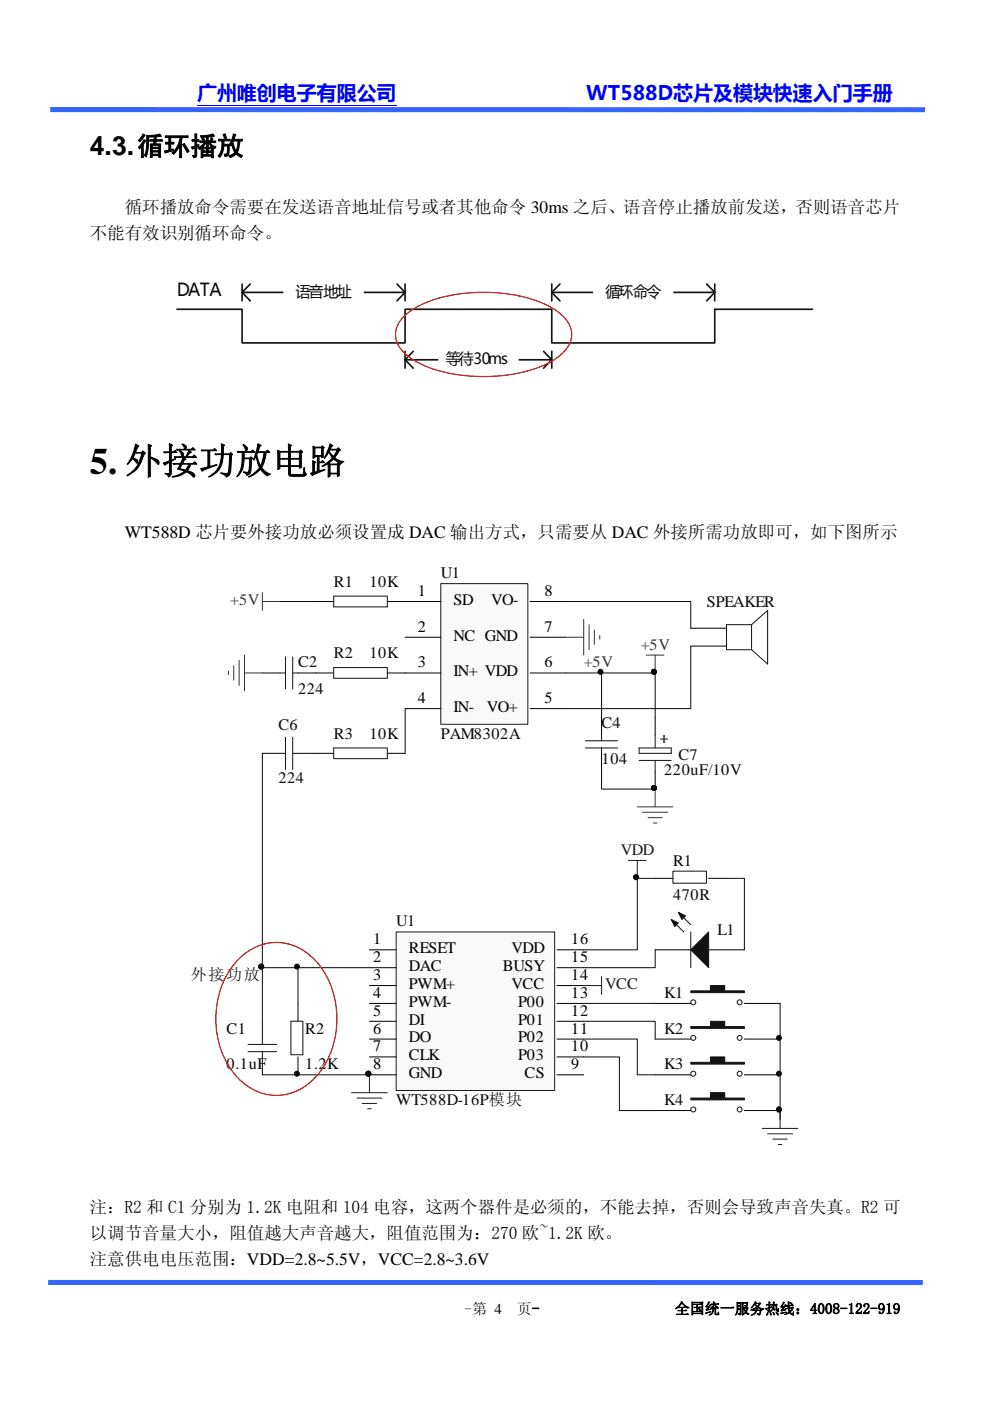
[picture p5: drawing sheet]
<svg xmlns="http://www.w3.org/2000/svg" width="210mm" height="297mm" viewBox="0 0 210 297" stroke-linecap="round" stroke-linejoin="round" font-family="sans-serif">
<path d="M41.8 22.3h42.3" fill="none" stroke="#00f" stroke-width=".21"/>
<path d="M10.7 23.2l185.5 .1M10.2 271.9h185.5" fill="none" stroke="#36f" stroke-width="1.1" stroke-linecap="butt"/>
<g fill="none" stroke="#121212" stroke-width=".35">
<path d="M37.5 65.6h13.9v7.1h34.5v-7.1h31.1v7.1h34.6v-7.1h20.7M51.4 60.2v3.6M51.4 62h8.6M53.1 60.2l-1.7 1.8 1.7 1.8M77.3 62h8.6M84.2 60.2l1.7 1.8-1.7 1.8M85.9 60.2v3.6M85.9 74.5v3.6M85.9 76.3h6.9M87.7 74.5l-1.8 1.8 1.8 1.8M110.1 76.3h6.9M115.3 74.5l1.7 1.8-1.7 1.8"/>
<path d="M117 62h8.7M117 60.2v3.6M117 74.5v3.6M118.8 60.2l-1.8 1.8 1.8 1.8M143 62h8.6M149.9 60.2l1.7 1.8-1.7 1.8M151.6 60.2v3.6"/>
</g>
<path d="M93.5 123.7h18.5v29.9h-18.5z" fill-rule="evenodd" fill="#f9f9f9" stroke="#1b1b1b" stroke-width=".21"/>
<g fill="none" stroke="#000" stroke-width=".21">
<path d="M67 127.5h3.8M82.1 127.5h11.4M85.9 135.1h7.6M112.4 127.5h7.6M112.4 135.1h7.6M146.5 133.2h7.6M146.5 137h7.6M55.6 142.7h3.8M55.6 159.7h3.8M63.2 142.7h7.6M63.2 159.7h7.6M82.1 142.7h11.4"/>
<path d="M82.1 159.7h3.8M85.9 150.2h7.6M112.4 142.7h7.6M112.4 150.2h7.6M127.6 152.1v3.8M127.6 159.7v3.8M139 152.1v3.8M139 163.5v3.8"/>
</g>
<g fill="none" stroke="#121212" stroke-width=".21">
<path d="M60.6 139.3v6.8M62.1 139.3v6.8M70.8 126.4h11.3v2.3h-11.3zM159.4 132.4v5.4M159.4 132.4h-5.3v5.4h5.3M159.4 132.4l3.4-3v11.4l-3.4-3M59.4 142.7h1.2M59.4 159.7h1.2M60.6 156.3v6.8M62.1 142.7h1.1M62.1 156.3v6.8M62.1 159.7h1.1"/>
<path d="M70.8 141.5h11.3v2.3h-11.3zM70.8 158.6h11.3v2.2h-11.3zM124.2 158.6h6.8M124.2 157.1h6.8M127.6 155.9v1.2M127.6 158.6v1.1M135.6 158.6h6.8v1.1h-6.8zM139 155.9v2.7M140.1 156.7h1.5M140.8 155.9v1.5M135.6 161.2h6.8M139 161.2v2.3"/>
</g>
<g fill="none" stroke="#363636" stroke-width=".21">
<path d="M51.9 138.9v7.6M55.6 127.5h3.8M55.6 125.6v3.8M120 135.1h3.8M123.8 131.3v7.6M124.9 132.4v5.4M126.1 133.6v3M127.2 134.7v.8M137.1 138.9h3.7M139 138.9v3.8M48.5 142.3v.7M49.6 141.2v3"/>
<path d="M50.7 140v5.3M51.9 142.7h3.7M135.2 171.1h7.5M136.3 172.2h5.3M137.4 173.4h3.1M138.6 174.5h.7M139 167.3v3.8"/>
</g>
<path d="M59.4 127.5h7.6M120 127.5h26.5v5.7M146.5 137v13.2h-26.5M85.9 150.2v9.5M120 142.7h19v9.4M127.6 142.7v9.4M127.6 163.5v3.8h11.4" fill="none" stroke="#090909" stroke-width=".21"/>
<g fill="#090909" stroke="#090909" stroke-width=".21">
<circle cx="138.7" cy="167.1" r=".53"/>
<circle cx="138.7" cy="142.4" r=".53"/>
<circle cx="127.4" cy="142.4" r=".53"/>
</g>
<path d="M84 197.6h33.6v33.6h-33.6z" fill-rule="evenodd" fill="#f9f9f9" stroke="#1b1b1b" stroke-width=".21"/>
<g fill="none" stroke="#000" stroke-width=".21">
<path d="M139 186.2h3.7M150.3 186.2h3.8M55.6 216.5v3.8M63.2 212.7v3.8M78.4 201.4h5.6M78.4 205.2h5.6M78.4 209h5.6M78.4 212.7h5.6M78.4 216.5h5.6M118.1 201.4h5.7M118.1 205.2h5.7M118.1 209h5.7"/>
<path d="M118.1 212.7h5.7M118.1 216.5h5.7M139 201.4h7.5M139 212.7h7.5M150.3 201.4h7.6M157.9 212.7h7.6M55.6 224.1v3.8M63.2 224.1v3.8M78.4 220.3h5.6M78.4 224.1h5.6M78.4 227.9h5.6M118.1 220.3h5.7"/>
<path d="M118.1 224.1h5.7M118.1 227.9h5.7M139 220.3h7.5M139 227.9h7.5M139 235.5h7.5M157.9 220.3h7.6M157.9 227.9h7.6M157.9 235.5h7.6"/>
</g>
<g fill="#090909" stroke="#090909" stroke-width=".21">
<circle cx="78.1" cy="227.6" r=".53"/>
<circle cx="165.2" cy="220.1" r=".52"/>
<circle cx="165.2" cy="227.6" r=".52"/>
<circle cx="165.2" cy="235.2" r=".53"/>
<circle cx="134.9" cy="186" r=".52"/>
<circle cx="63" cy="227.6" r=".52"/>
<circle cx="55.4" cy="204.9" r=".53"/>
<circle cx="63" cy="204.9" r=".52"/>
</g>
<g fill="#121212" stroke="#121212" stroke-width=".21">
<path d="M146.5 201.4l3.8-3.8v7.6z"/>
<path d="M142.4 194.9l1.5 .8-.8 .7z"/>
<path d="M143.9 193.4l1.5 .8-.8 .7z"/>
<path d="M146.5 210.1h4.2v-1.1h3v1.1h4.2v.4h-11.4z" fill-rule="evenodd"/>
<path d="M146.5 217.7h4.2v-1.2h3v1.2h4.2v.3h-11.4z" fill-rule="evenodd"/>
<path d="M146.5 225.2h4.2v-1.1h3v1.1h4.2v.4h-11.4z" fill-rule="evenodd"/>
<path d="M146.5 232.8h4.2v-1.1h3v1.1h4.2v.4h-11.4z" fill-rule="evenodd"/>
</g>
<g fill="none" stroke="#121212" stroke-width=".21">
<path d="M142.4 194.9l2.6 2.7M142.7 184.7h7.1v2.6h-7.1zM143.9 193.4l2.6 2.7M146.5 197.6v7.6M61.7 216.5h2.5v7.1h-2.5zM52.6 221.4h6.1M52.6 223h6.1M55.6 220.3v1.1M55.6 223v1.1"/>
<circle cx="147" cy="212.5" r=".53"/>
<circle cx="156.9" cy="212.5" r=".53"/>
<circle cx="147" cy="235.2" r=".53"/>
<circle cx="147" cy="227.6" r=".53"/>
<circle cx="147" cy="220.1" r=".52"/>
<circle cx="156.9" cy="235.2" r=".53"/>
<circle cx="156.9" cy="227.6" r=".52"/>
<circle cx="156.9" cy="220.1" r=".52"/>
</g>
<g fill="none" stroke="#1b1b1b" stroke-width=".21">
<path d="M133.3 182.4h3.8M135.2 182.4v3.8M123.8 209h3.8M127.6 207.1v3.7M74.6 231.7h7.5M75.7 232.8h5.3M76.8 234h3.1M78 235.1h.7M78.4 227.9v3.8M161.7 239.2h7.5M165.5 235.5v3.7M162.8 240.4h5.3"/>
<path d="M163.9 241.5h3.1M165.1 242.7h.7"/>
</g>
<path d="M55.6 159.7v45.5h22.8M139 186.2h-3.8v15.2h-11.4M154.1 186.2h3.8v15.2M55.6 205.2v11.3M63.2 205.2v7.5M123.8 212.7h15.2M123.8 216.5h15.2v3.8M139 201.4v3.8h-15.2M165.5 212.7v24.7M55.6 227.9h22.8M123.8 220.3h11.4v7.6h3.8M123.8 224.1h7.6v11.4h7.6" fill="none" stroke="#090909" stroke-width=".21"/>
<path d="M85.5 67.2a20.1 20.1 0 0 1 11.2-4.8 34.1 34.1 0 0 1 19.8 2.5 8.4 8.4 0 0 1 4.7 5 5.5 5.5 0 0 1-2.5 5.5 23.7 23.7 0 0 1-12.1 4.2 33 33 0 0 1-17.9-2.7 8.4 8.4 0 0 1-4.7-5 4.9 4.9 0 0 1 1.5-4.7zM50.5 203.5a11 11 0 0 1 17.2 1.1 19.2 19.2 0 0 1-.9 23.9 11 11 0 0 1-17.3-1 19.2 19.2 0 0 1 1-24z" fill="none" stroke="#f00" stroke-width=".26"/>
<text font-size="7.8" x="19" y="100.4">5. 外接功放电路</text>
<text font-size="5.7" x="19" y="32.9">4.3.循环播放</text>
<g font-size="4.2" fill="#00f">
<text x="41.8" y="21.2">广州唯创电子有限公司</text>
<text x="124.3" y="21.2">WT588D芯片及模块快速入门手册</text>
</g>
<text font-size="3.8" fill="#090909" x="37.5" y="62.8">DATA</text>
<g font-size="3.7">
<text x="26.5" y="45.1">循环播放命令需要在发送语音地址信号或者其他命令 30ms 之后、语音停止播放前发送，否则语音芯片</text>
<text x="19" y="50.6">不能有效识别循环命令。</text>
<text x="26.5" y="114.1">WT588D 芯片要外接功放必须设置成 DAC 输出方式，只需要从 DAC 外接所需功放即可，如下图所示</text>
<text x="19.1" y="257.2">注：R2 和 C1 分别为 1.2K 电阻和 104 电容，这两个器件是必须的，不能去掉，否则会导致声音失真。R2 可</text>
<text x="19.1" y="262.7">以调节音量大小，阻值越大声音越大，阻值范围为：270 欧~1.2K 欧。</text>
<text x="19.1" y="268.2">注意供电电压范围：VDD=2.8~5.5V，VCC=2.8~3.6V</text>
</g>
<g font-size="3.4" fill="#090909">
<text x="70.8" y="124.5">R1</text>
<text x="78.4" y="124.5">10K</text>
<text x="93.5" y="122.6">U1</text>
<text x="149.9" y="128.6">SPEAKER</text>
<text x="63.2" y="141.5">C2</text>
<text x="70.8" y="139.6">R2</text>
<text x="78.4" y="139.6">10K</text>
<text x="63.2" y="147.2">224</text>
<text x="59.1" y="154.7">C6</text>
<text x="127.6" y="154.4">C4</text>
<text x="70.8" y="156.6">R3</text>
<text x="78.4" y="156.6">10K</text>
<text x="93.5" y="156.6">PAM8302A</text>
<text x="127.6" y="161.9">104</text>
<text x="143.9" y="161.2">C7</text>
<text x="59.1" y="166.1">224</text>
<text x="140.8" y="164.2">220uF/10V</text>
<text x="142.7" y="183.5">R1</text>
<text x="142.7" y="190.7">470R</text>
<text x="84.1" y="196.4">U1</text>
<text x="152.2" y="198.3">L1</text>
<text x="40.5" y="207.8">外接功放</text>
<text x="140.8" y="211.6">K1</text>
<text x="48.1" y="219.1">C1</text>
<text x="64.7" y="219.1">R2</text>
<text x="140.8" y="219.1">K2</text>
<text x="48.1" y="226.7">0.1uF</text>
<text x="64.7" y="226.7">1.2K</text>
<text x="140.8" y="226.7">K3</text>
<text x="84.1" y="234.3">WT588D-16P模块</text>
<text x="140.8" y="234.3">K4</text>
</g>
<g font-size="3.4" fill="#363636">
<text x="48.8" y="128.2">+5V</text>
<text x="135.9" y="137.7">+5V</text>
<text x="123.8" y="141.5">+5V</text>
</g>
<g font-size="3.4">
<text x="88.6" y="126.3">1</text>
<text x="96.2" y="128.2">SD</text>
<text x="104.2" y="128.2">VO-</text>
<text x="115.5" y="126.3">8</text>
<text x="88.6" y="133.9">2</text>
<text x="96.2" y="135.8">NC GND</text>
<text x="115.5" y="133.9">7</text>
<text x="88.6" y="141.5">3</text>
<text x="96.2" y="143.4">IN+ VDD</text>
<text x="115.5" y="141.5">6</text>
<text x="88.6" y="149.1">4</text>
<text x="115.5" y="149.1">5</text>
<text x="96.2" y="151">IN-</text>
<text x="103.3" y="151">VO+</text>
<text x="79.2" y="200.2">1</text>
<text x="79.2" y="204">2</text>
<text x="86.7" y="202.1">RESET</text>
<text x="108.5" y="202.1">VDD</text>
<text x="121.2" y="200.2">16</text>
<text x="121.2" y="204">15</text>
<text x="79.2" y="207.8">3</text>
<text x="86.7" y="205.9">DAC</text>
<text x="86.7" y="209.7">PWM+</text>
<text x="106.6" y="205.9">BUSY</text>
<text x="108.5" y="209.7">VCC</text>
<text x="121.2" y="207.8">14</text>
<text x="79.2" y="211.6">4</text>
<text x="79.2" y="215.3">5</text>
<text x="86.7" y="213.4">PWM-</text>
<text x="109.9" y="213.4">P00</text>
<text x="121.2" y="215.3">12</text>
<text x="121.2" y="211.6">13</text>
<text x="79.2" y="219.1">6</text>
<text x="86.7" y="217.2">DI</text>
<text x="86.7" y="221">DO</text>
<text x="109.9" y="221">P02</text>
<text x="109.9" y="217.2">P01</text>
<text x="121.2" y="219.1">11</text>
<text x="79.2" y="222.9">7</text>
<text x="79.2" y="226.7">8</text>
<text x="86.7" y="224.8">CLK</text>
<text x="109.9" y="224.8">P03</text>
<text x="121.2" y="226.7">9</text>
<text x="121.2" y="222.9">10</text>
<text x="86.7" y="228.6">GND</text>
<text x="111.3" y="228.6">CS</text>
</g>
<g font-size="3.4" fill="#1b1b1b">
<text x="131.7" y="181.3">VDD</text>
<text x="128.4" y="209.7">VCC</text>
</g>
<g font-size="3.2" fill="#090909">
<text x="62.8" y="62.9">语音地址</text>
<text x="128.5" y="62.9">循环命令</text>
<text x="94.6" y="77.2">等待30ms</text>
</g>
<g font-size="3.2">
<text x="98.5" y="278.6">-第 4</text>
<text x="109.6" y="278.6">页-</text>
<text x="143.1" y="278.6">全国统一服务热线：4008-122-919</text>
</g>
</svg>
